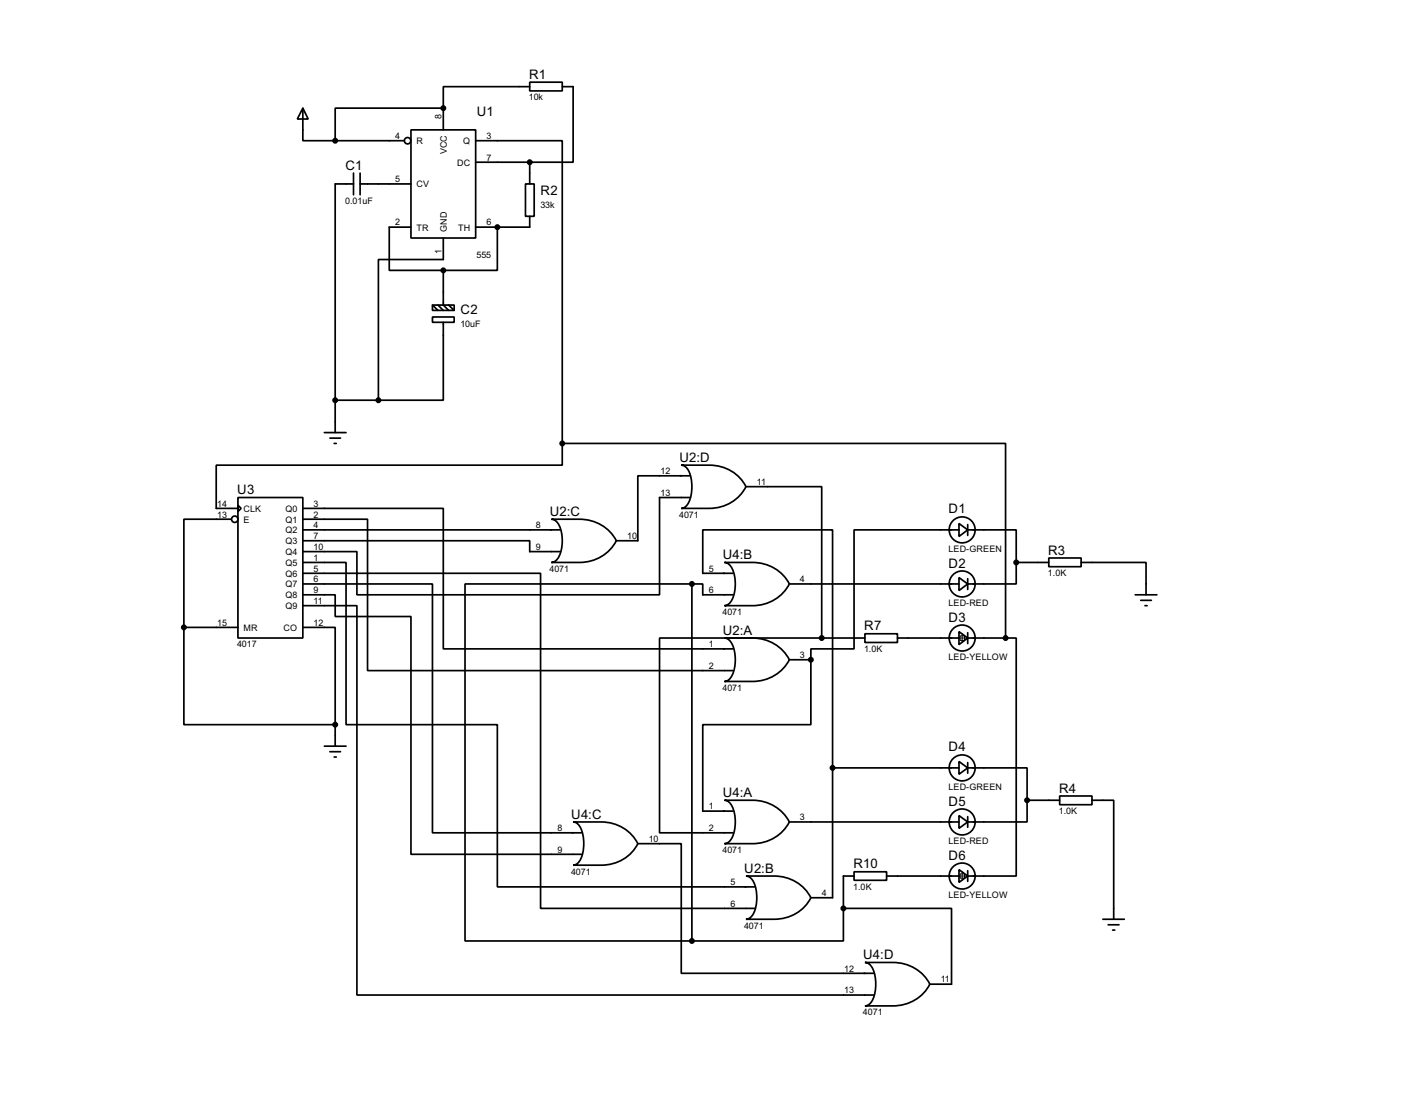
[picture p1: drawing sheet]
<svg xmlns="http://www.w3.org/2000/svg" width="335mm" height="259mm" viewBox="0 0 335 259" stroke-linecap="round" stroke-linejoin="round" font-family="sans-serif">
<g fill="none" stroke="#000" stroke-width=".4">
<path d="M124.5 19.3h7.6v2.1h-7.6zM71.2 25.4l1.2 2.6h-2.5zM71.2 25.4v7.7h7.6M78.8 33.1h16.2M96.6 30.5h15.2v25.4h-15.2zM104.2 25.4h-25.4v7.7M104.2 25.4v5.1M111.8 33.1h20.3v71.1M111.8 38.1h12.7M124.5 20.4h-20.3v5M124.5 38.1v5.1M132.1 20.4h2.6v17.7h-10.2"/>
<path d="M83.1 43.2h-4.3v58.4M83.1 40.7v5.1M84.6 43.2h12M84.6 40.7v5.1M96.6 53.4h-5.1v10.1h12.7M104.2 55.9v5.1h-15.3v33M116.9 53.4v10.1h-12.7M123.5 43.2h2v7.6h-2zM124.5 50.8v2.6h-12.7M101.6 74.5h5.1v1.2h-5.1zM101.6 71.7h5.1v1.2h-5.1zM101.6 71.7l1.3 1.2"/>
<path d="M102.9 71.7l1.3 1.2M104.2 75.7v18.3h-15.3M104.2 63.5v8.2l1.2 1.2M105.4 71.7l1.3 1.2M78.8 94h10.1M55.9 116.9h15.3v33h-15.3zM55.9 118.7l.8 .7-.8 .8zM71.2 119.4h33v33h68M76.2 101.6h5.1M77.5 102.9h2.5M78.5 104.2h.5M132.1 104.2v5.1h-81.3v10.1h5.1"/>
<path d="M132.1 104.2h104.2v45.7M160.1 109.3h6.6a9.4 9.4 0 0 1 8.6 5 9.5 9.5 0 0 1-8.6 5.1h-6.6a3.2 3.2 0 0 0 2.3-3.1 7.8 7.8 0 0 0-1.3-6.7zM162.1 111.8h-12.2v15.2h-5.1M162.1 116.9h-7.1v22.8h-71.1v-10.1h-12.7M175.3 114.3h17.8v35.6M54.4 122h-11.2v25.4M71.2 122h15.2v35.5h85.8M71.2 132.1h10.1v38.1h35.6v38.1h60.4M71.2 134.7h55.8v78.7h50.3M71.2 127h53.3v2.6h7.1M71.2 137.2h30.4v58.4h35.1M71.2 139.7h7.6v5.1h17.8v55.9h40.1"/>
<path d="M71.2 124.5h60.4M129.6 122h6.6a9.6 9.6 0 0 1 8.6 5 9.6 9.6 0 0 1-8.6 5.1h-6.6a3.2 3.2 0 0 0 2.3-3.1 7.6 7.6 0 0 0-1.3-6.7zM162.6 137.2h2.5v2.5h7.1M162.6 137.2h-53.3v83.8h53.3M162.6 137.2v83.8M170.2 132.1h6.6a9.6 9.6 0 0 1 8.7 5.1 9.6 9.6 0 0 1-8.7 5.1h-6.6a3.2 3.2 0 0 0 2.4-3.2 7.6 7.6 0 0 0-1.4-6.6zM172.2 134.7h-7.1v-10.2h30.5v55.9M185.5 137.2h39.8M225.3 123l2.1 1.5-2.1 1.5zM225.3 135.7l2.1 1.5-2.1 1.5zM225.3 124.5h-24.6v27.9h-10.2v2.6M227.4 124.5h11.4v7.6"/>
<path d="M227.4 123.2v2.6M227.4 135.9v2.6M238.8 132.1v5.1h-11.4M238.8 132.1h7.6M246.4 131.1h7.6v2h-7.6zM254 132.1h15.3v7.6M266.7 139.7h5.1M43.2 147.4v22.8h35.6M43.2 147.4h12.7M71.2 147.4h7.6v22.8M71.2 142.3h12.7v91.4h121.4M170.2 149.9h6.6a9.6 9.6 0 0 1 8.7 5.1 9.6 9.6 0 0 1-8.7 5.1h-6.6a3.2 3.2 0 0 0 2.4-3.2 7.7 7.7 0 0 0-1.4-6.6z"/>
<path d="M185.5 155h5M190.5 155v15.2h-25.4v20.3h7.1M193.1 149.9h-38.1v45.7h17.2M193.1 149.9h10.1M203.2 148.9h7.7v2h-7.7zM210.9 149.9h14.4M225.3 148.4l2.1 1.5-2.1 1.5zM227.4 149.9h8.9M227.4 148.6v2.6M236.3 149.9h2.5v55.9h-11.4M268 141h2.5M269 142.3h.5"/>
<path d="M76.2 175.3h5.1M77.5 176.6h2.5M78.5 177.8h.5M78.8 170.2v5.1M225.3 178.9l2.1 1.5-2.1 1.5zM227.4 179.1v2.5M134.7 193.1h6.6a9.5 9.5 0 0 1 8.6 5.1 9.4 9.4 0 0 1-8.6 5h-6.6a3.2 3.2 0 0 0 2.3-3.1 7.9 7.9 0 0 0-1.3-6.6zM149.9 198.2h10.2v30.4h45.2M170.2 188h6.6a9.6 9.6 0 0 1 8.7 5.1 9.6 9.6 0 0 1-8.7 5.1h-6.6a3.2 3.2 0 0 0 2.4-3.2 7.7 7.7 0 0 0-1.4-6.6zM185.5 193.1h39.8M195.6 180.4v30.5h-5.1M195.6 180.4h29.7"/>
<path d="M225.3 191.6l2.1 1.5-2.1 1.5zM227.4 180.4h13.9v7.6M227.4 191.8v2.5M241.3 188v5.1h-13.9M241.3 188h7.7M249 187h7.6v2h-7.6zM256.6 188h5.1v27.9M175.3 205.8h6.6a9.5 9.5 0 0 1 8.6 5.1 9.5 9.5 0 0 1-8.6 5h-6.6a3.2 3.2 0 0 0 2.3-3.1 7.8 7.8 0 0 0-1.3-6.6zM198.2 213.4h25.4v17.8h-5.1M198.2 213.4v7.6h-35.6M200.7 204.8h7.6v2h-7.6zM200.7 205.8h-2.5v7.6"/>
<path d="M208.3 205.8h17M225.3 204.3l2.1 1.5-2.1 1.5zM227.4 204.5v2.5M259.1 215.9h5.1M260.4 217.2h2.5M261.4 218.5h.5M203.2 226.1h6.6a9.6 9.6 0 0 1 8.7 5.1 9.5 9.5 0 0 1-8.7 5.1h-6.6a3.2 3.2 0 0 0 2.4-3.2 7.8 7.8 0 0 0-1.3-6.6z"/>
<circle cx="95.7" cy="33.1" r=".75"/>
<circle cx="55.1" cy="122" r=".75"/>
<circle cx="226" cy="124.5" r="3.1"/>
<circle cx="226" cy="137.2" r="3.1"/>
<circle cx="226" cy="149.9" r="3.1"/>
<circle cx="226" cy="193.1" r="3.1"/>
<circle cx="226" cy="180.4" r="3.1"/>
<circle cx="226" cy="205.8" r="3.1"/>
</g>
<g fill="#000">
<circle cx="104.2" cy="25.4" r=".2"/>
<circle cx="116.9" cy="53.4" r=".2"/>
<circle cx="190.5" cy="155" r=".2"/>
</g>
<g fill="#000" stroke="#000" stroke-width=".4">
<circle cx="78.7" cy="33.1" r=".5"/>
<circle cx="104.1" cy="25.4" r=".5"/>
<circle cx="124.4" cy="38.1" r=".5"/>
<circle cx="116.8" cy="53.4" r=".5"/>
<circle cx="104.1" cy="63.5" r=".5"/>
<circle cx="78.7" cy="94" r=".5"/>
<circle cx="88.9" cy="94" r=".5"/>
<circle cx="132.1" cy="104.2" r=".5"/>
<circle cx="162.5" cy="137.2" r=".5"/>
<circle cx="238.7" cy="132.1" r=".5"/>
<circle cx="43.2" cy="147.4" r=".5"/>
<circle cx="190.5" cy="155" r=".5"/>
<circle cx="193" cy="149.9" r=".5"/>
<circle cx="236.2" cy="149.9" r=".5"/>
<circle cx="78.7" cy="170.2" r=".5"/>
<circle cx="195.6" cy="180.4" r=".5"/>
<circle cx="241.3" cy="188" r=".5"/>
<circle cx="198.1" cy="213.4" r=".5"/>
<circle cx="162.5" cy="221" r=".5"/>
</g>
<path d="M225.1 149.9h2M225.6 149.4h1v1h-1zM226.1 148.9v2M225.1 205.8h2M225.6 205.3h1v1h-1zM226.1 204.8v2" fill="none" stroke="#000" stroke-width=".23"/>
<g font-size="3.5">
<text x="124.3" y="18.5">R1</text>
<text x="112" y="27.2">U1</text>
<text x="81.2" y="39.9">C1</text>
<text x="127" y="45.9">R2</text>
<text x="108.2" y="73.9">C2</text>
<text x="159.6" y="108.5">U2:D</text>
<text x="55.8" y="116.1">U3</text>
<text x="129.2" y="121.2">U2:C</text>
<text x="222.9" y="120.6">D1</text>
<text x="169.8" y="131.3">U4:B</text>
<text x="246.3" y="130.3">R3</text>
<text x="222.9" y="133.3">D2</text>
<text x="169.8" y="149.1">U2:A</text>
<text x="203.1" y="148.1">R7</text>
<text x="222.9" y="146">D3</text>
<text x="222.9" y="176.5">D4</text>
<text x="169.8" y="187.2">U4:A</text>
<text x="222.9" y="189.2">D5</text>
<text x="248.8" y="186.2">R4</text>
<text x="134.2" y="192.3">U4:C</text>
<text x="200.5" y="204">R10</text>
<text x="222.9" y="201.9">D6</text>
<text x="174.9" y="205">U2:B</text>
<text x="202.8" y="225.3">U4:D</text>
</g>
<g font-size="2.4">
<text x="124.3" y="23.6">10k</text>
<text x="103.7" y="27.9" transform="rotate(-90 103.7 27.9)">8</text>
<text x="92.9" y="32.7">4</text>
<text x="97.8" y="33.9">R</text>
<text x="108.8" y="33.9">Q</text>
<text x="114.3" y="32.7">3</text>
<text x="105" y="36.3" transform="rotate(-90 105 36.3)">VCC</text>
<text x="107.4" y="38.9">DC</text>
<text x="114.3" y="37.7">7</text>
<text x="81.1" y="48">0.01uF</text>
<text x="92.9" y="42.8">5</text>
<text x="97.8" y="44">CV</text>
<text x="92.9" y="52.9">2</text>
<text x="114.3" y="52.9">6</text>
<text x="127" y="48.8">33k</text>
<text x="97.8" y="54.2">TR</text>
<text x="103.7" y="59.6" transform="rotate(-90 103.7 59.6)">1</text>
<text x="105" y="54.6" transform="rotate(-90 105 54.6)">GND</text>
<text x="107.6" y="54.2">TH</text>
<text x="112" y="60.7">555</text>
<text x="108.2" y="76.8">10uF</text>
<text x="155.2" y="111.4">12</text>
<text x="177.8" y="113.9">11</text>
<text x="51.1" y="119">14</text>
<text x="73.7" y="119">3</text>
<text x="155.2" y="116.5">13</text>
<text x="51.1" y="121.6">13</text>
<text x="57.2" y="120.2">CLK</text>
<text x="57.2" y="122.8">E</text>
<text x="67" y="120.2">Q0</text>
<text x="67" y="122.8">Q1</text>
<text x="67" y="125.3">Q2</text>
<text x="73.7" y="121.6">2</text>
<text x="73.7" y="124.1">4</text>
<text x="125.9" y="124.1">8</text>
<text x="159.6" y="121.6">4071</text>
<text x="67" y="127.8">Q3</text>
<text x="67" y="130.4">Q4</text>
<text x="73.7" y="126.6">7</text>
<text x="73.7" y="129.2">10</text>
<text x="73.7" y="131.7">1</text>
<text x="125.9" y="129.2">9</text>
<text x="147.4" y="126.6">10</text>
<text x="222.8" y="129.7">LED-GREEN</text>
<text x="67" y="132.9">Q5</text>
<text x="67" y="135.5">Q6</text>
<text x="67" y="138">Q7</text>
<text x="73.7" y="134.3">5</text>
<text x="73.7" y="136.8">6</text>
<text x="129.1" y="134.3">4071</text>
<text x="166.5" y="134.3">5</text>
<text x="188" y="136.8">4</text>
<text x="246.2" y="135.3">1.0K</text>
<text x="67" y="140.5">Q8</text>
<text x="67" y="143.1">Q9</text>
<text x="73.7" y="139.3">9</text>
<text x="73.7" y="141.9">11</text>
<text x="166.5" y="139.3">6</text>
<text x="222.8" y="142.4">LED-RED</text>
<text x="51.1" y="147">15</text>
<text x="57.2" y="148.2">MR</text>
<text x="66.6" y="148.2">CO</text>
<text x="73.7" y="147">12</text>
<text x="169.8" y="144.5">4071</text>
<text x="55.7" y="152.1">4017</text>
<text x="166.5" y="152">1</text>
<text x="188" y="154.6">3</text>
<text x="203" y="153.1">1.0K</text>
<text x="222.8" y="155.1">LED-YELLOW</text>
<text x="166.5" y="157.1">2</text>
<text x="169.8" y="162.3">4071</text>
<text x="222.8" y="185.6">LED-GREEN</text>
<text x="166.5" y="190.1">1</text>
<text x="248.8" y="191.2">1.0K</text>
<text x="131" y="195.2">8</text>
<text x="152.4" y="197.8">10</text>
<text x="166.5" y="195.2">2</text>
<text x="188" y="192.7">3</text>
<text x="131" y="200.3">9</text>
<text x="169.8" y="200.4">4071</text>
<text x="222.8" y="198.3">LED-RED</text>
<text x="134.2" y="205.4">4071</text>
<text x="171.6" y="207.9">5</text>
<text x="200.5" y="209">1.0K</text>
<text x="171.6" y="213">6</text>
<text x="193.1" y="210.5">4</text>
<text x="222.8" y="211">LED-YELLOW</text>
<text x="174.8" y="218.1">4071</text>
<text x="198.4" y="228.2">12</text>
<text x="198.4" y="233.3">13</text>
<text x="221" y="230.8">11</text>
<text x="202.8" y="238.5">4071</text>
</g>
</svg>
